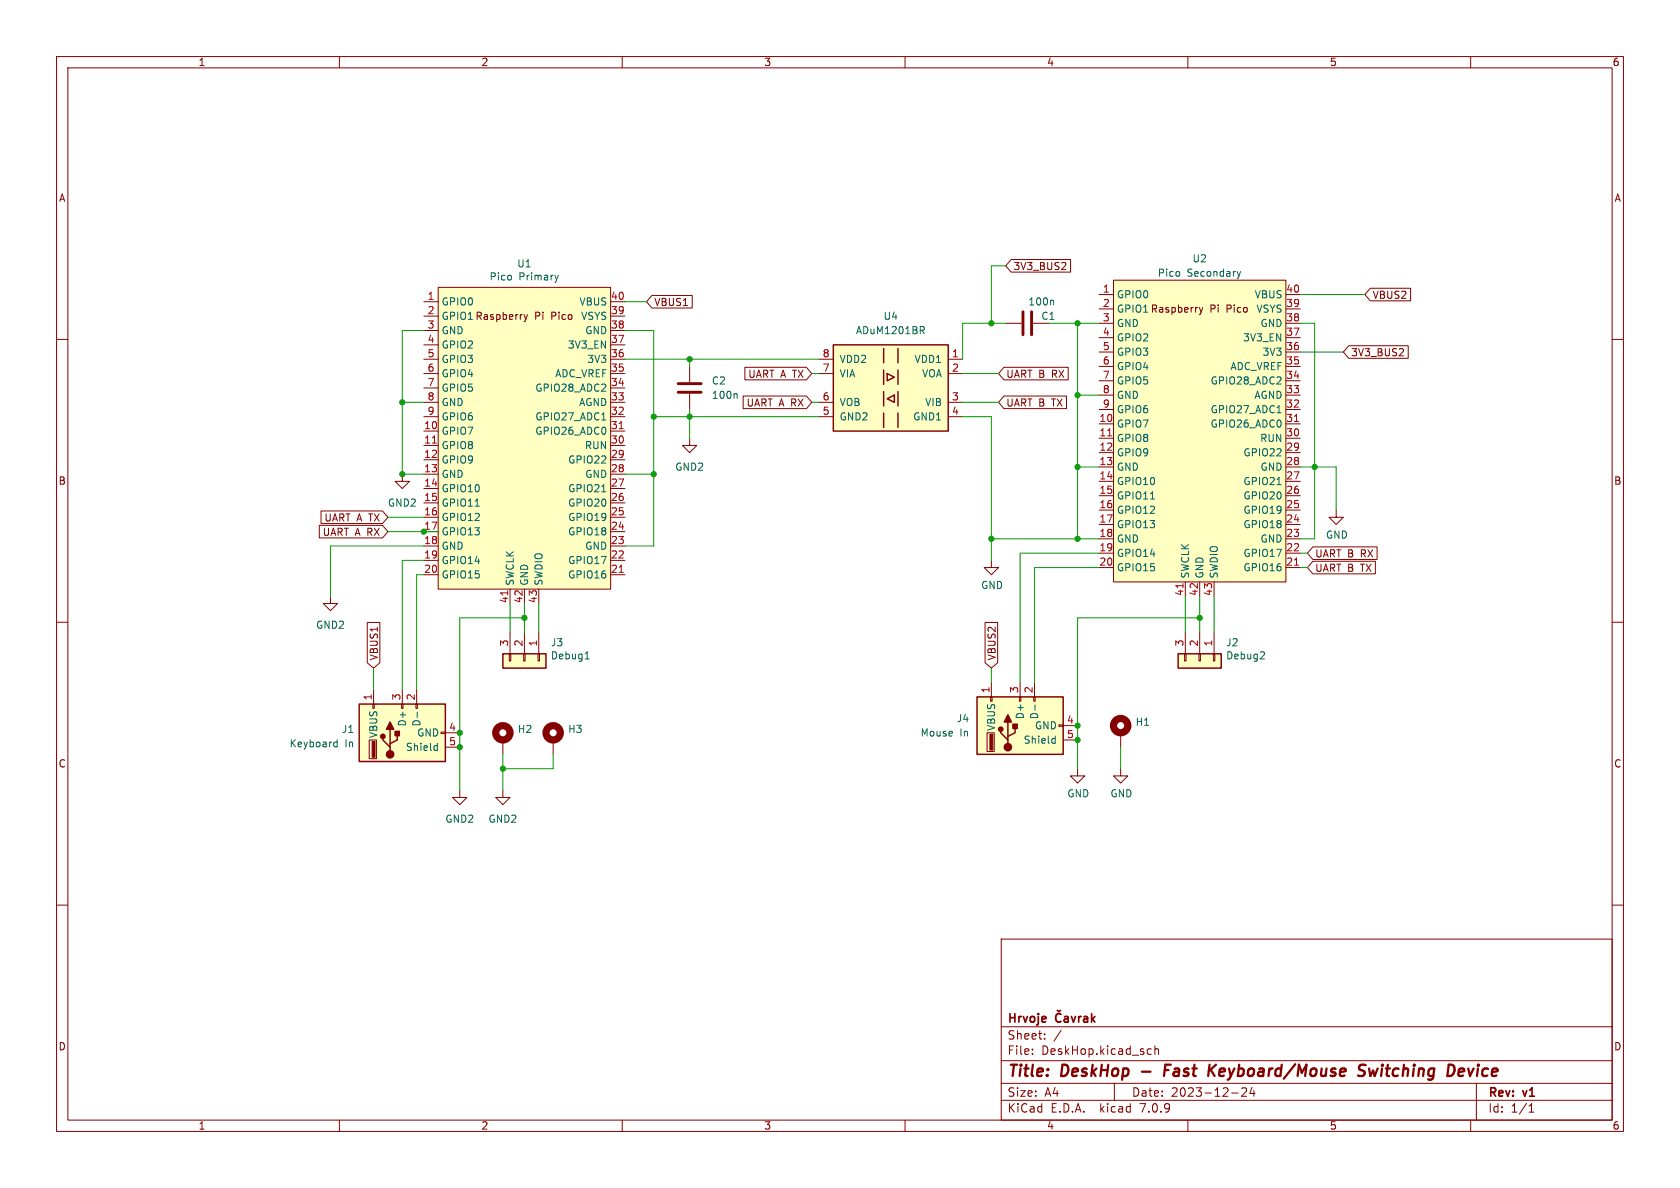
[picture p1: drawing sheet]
(kicad_sch (version 20230121) (generator eeschema)

 (paper "A4")

 (title_block
  (title "DeskHop - Fast Keyboard/Mouse Switching Device")
  (date "2023-12-24")
  (rev "v1")
  (company "Hrvoje Čavrak"))

 (lib_symbols
  (symbol "Connector:USB_A" (pin_names (offset 1.016)) (in_bom yes) (on_board yes)
   (property "Reference" "J" (at -5.08 11.43 0) (effects (font (size 1.27 1.27)) (justify left)))
   (property "Value" "USB_A" (at -5.08 8.89 0) (effects (font (size 1.27 1.27)) (justify left)))
   (property "Footprint" "" (at 3.81 -1.27 0) (effects (font (size 1.27 1.27)) hide))
   (property "Datasheet" " ~" (at 3.81 -1.27 0) (effects (font (size 1.27 1.27)) hide))
   (symbol "USB_A_0_1"
    (rectangle (start -5.08 -7.62) (end 5.08 7.62) (stroke (width 0.254) (type default)) (fill (type background)))
    (circle (center -3.81 2.159) (radius 0.635) (stroke (width 0.254) (type default)) (fill (type outline)))
    (rectangle (start -1.524 4.826) (end -4.318 5.334) (stroke (width 0) (type default)) (fill (type outline)))
    (rectangle (start -1.27 4.572) (end -4.572 5.842) (stroke (width 0) (type default)) (fill (type none)))
    (circle (center -0.635 3.429) (radius 0.381) (stroke (width 0.254) (type default)) (fill (type outline)))
    (rectangle (start -0.127 -7.62) (end 0.127 -6.858) (stroke (width 0) (type default)) (fill (type none)))
    (polyline (pts (xy -3.175 2.159) (xy -2.54 2.159) (xy -1.27 3.429) (xy -0.635 3.429)) (stroke (width 0.254) (type default)) (fill (type none)))
    (polyline (pts (xy -2.54 2.159) (xy -1.905 2.159) (xy -1.27 0.889) (xy 0 0.889)) (stroke (width 0.254) (type default)) (fill (type none)))
    (polyline (pts (xy 0.635 2.794) (xy 0.635 1.524) (xy 1.905 2.159) (xy 0.635 2.794)) (stroke (width 0.254) (type default)) (fill (type outline)))
    (rectangle (start 0.254 1.27) (end -0.508 0.508) (stroke (width 0.254) (type default)) (fill (type outline)))
    (rectangle (start 5.08 -2.667) (end 4.318 -2.413) (stroke (width 0) (type default)) (fill (type none)))
    (rectangle (start 5.08 -0.127) (end 4.318 0.127) (stroke (width 0) (type default)) (fill (type none)))
    (rectangle (start 5.08 4.953) (end 4.318 5.207) (stroke (width 0) (type default)) (fill (type none))))
   (symbol "USB_A_1_1"
    (polyline (pts (xy -1.905 2.159) (xy 0.635 2.159)) (stroke (width 0.254) (type default)) (fill (type none)))
    (pin power_in line (at 7.62 5.08 180) (length 2.54) (name "VBUS" (effects (font (size 1.27 1.27)))) (number "1" (effects (font (size 1.27 1.27)))))
    (pin bidirectional line (at 7.62 -2.54 180) (length 2.54) (name "D-" (effects (font (size 1.27 1.27)))) (number "2" (effects (font (size 1.27 1.27)))))
    (pin bidirectional line (at 7.62 0 180) (length 2.54) (name "D+" (effects (font (size 1.27 1.27)))) (number "3" (effects (font (size 1.27 1.27)))))
    (pin power_in line (at 0 -10.16 90) (length 2.54) (name "GND" (effects (font (size 1.27 1.27)))) (number "4" (effects (font (size 1.27 1.27)))))
    (pin passive line (at -2.54 -10.16 90) (length 2.54) (name "Shield" (effects (font (size 1.27 1.27)))) (number "5" (effects (font (size 1.27 1.27)))))))
  (symbol "Connector_Generic:Conn_01x03" (pin_names (offset 1.016) hide) (in_bom yes) (on_board yes)
   (property "Reference" "J" (at 0 5.08 0) (effects (font (size 1.27 1.27))))
   (property "Value" "Conn_01x03" (at 0 -5.08 0) (effects (font (size 1.27 1.27))))
   (property "Footprint" "" (at 0 0 0) (effects (font (size 1.27 1.27)) hide))
   (property "Datasheet" "~" (at 0 0 0) (effects (font (size 1.27 1.27)) hide))
   (symbol "Conn_01x03_1_1"
    (rectangle (start -1.27 -2.413) (end 0 -2.667) (stroke (width 0.1524) (type default)) (fill (type none)))
    (rectangle (start -1.27 0.127) (end 0 -0.127) (stroke (width 0.1524) (type default)) (fill (type none)))
    (rectangle (start -1.27 2.667) (end 0 2.413) (stroke (width 0.1524) (type default)) (fill (type none)))
    (rectangle (start -1.27 3.81) (end 1.27 -3.81) (stroke (width 0.254) (type default)) (fill (type background)))
    (pin passive line (at -5.08 2.54 0) (length 3.81) (name "Pin_1" (effects (font (size 1.27 1.27)))) (number "1" (effects (font (size 1.27 1.27)))))
    (pin passive line (at -5.08 0 0) (length 3.81) (name "Pin_2" (effects (font (size 1.27 1.27)))) (number "2" (effects (font (size 1.27 1.27)))))
    (pin passive line (at -5.08 -2.54 0) (length 3.81) (name "Pin_3" (effects (font (size 1.27 1.27)))) (number "3" (effects (font (size 1.27 1.27)))))))
  (symbol "Device:C" (pin_numbers hide) (pin_names (offset 0.254)) (in_bom yes) (on_board yes)
   (property "Reference" "C" (at 0.635 2.54 0) (effects (font (size 1.27 1.27)) (justify left)))
   (property "Value" "C" (at 0.635 -2.54 0) (effects (font (size 1.27 1.27)) (justify left)))
   (property "Footprint" "" (at 0.9652 -3.81 0) (effects (font (size 1.27 1.27)) hide))
   (property "Datasheet" "~" (at 0 0 0) (effects (font (size 1.27 1.27)) hide))
   (symbol "C_0_1"
    (polyline (pts (xy -2.032 -0.762) (xy 2.032 -0.762)) (stroke (width 0.508) (type default)) (fill (type none)))
    (polyline (pts (xy -2.032 0.762) (xy 2.032 0.762)) (stroke (width 0.508) (type default)) (fill (type none))))
   (symbol "C_1_1"
    (pin passive line (at 0 3.81 270) (length 2.794) (name "~" (effects (font (size 1.27 1.27)))) (number "1" (effects (font (size 1.27 1.27)))))
    (pin passive line (at 0 -3.81 90) (length 2.794) (name "~" (effects (font (size 1.27 1.27)))) (number "2" (effects (font (size 1.27 1.27)))))))
  (symbol "Isolator:ADuM1201BR" (pin_names (offset 1.016)) (in_bom yes) (on_board yes)
   (property "Reference" "U" (at -10.16 8.89 0) (effects (font (size 1.27 1.27)) (justify left)))
   (property "Value" "ADuM1201BR" (at -2.032 8.89 0) (effects (font (size 1.27 1.27)) (justify left)))
   (property "Footprint" "Package_SO:SOIC-8_3.9x4.9mm_P1.27mm" (at 0 -10.16 0) (effects (font (size 1.27 1.27) italic) hide))
   (property "Datasheet" "https://www.analog.com/static/imported-files/data_sheets/ADuM1200_1201.pdf" (at 0 -2.54 0) (effects (font (size 1.27 1.27)) hide))
   (symbol "ADuM1201BR_0_1"
    (rectangle (start -10.16 7.62) (end 10.16 -7.62) (stroke (width 0.254) (type default)) (fill (type background)))
    (polyline (pts (xy -1.27 -4.445) (xy -1.27 -6.985)) (stroke (width 0.254) (type default)) (fill (type none)))
    (polyline (pts (xy -1.27 -0.635) (xy -1.27 -3.175)) (stroke (width 0.254) (type default)) (fill (type none)))
    (polyline (pts (xy -1.27 3.175) (xy -1.27 0.635)) (stroke (width 0.254) (type default)) (fill (type none)))
    (polyline (pts (xy -1.27 6.985) (xy -1.27 4.445)) (stroke (width 0.254) (type default)) (fill (type none)))
    (polyline (pts (xy 1.27 -4.445) (xy 1.27 -6.985)) (stroke (width 0.254) (type default)) (fill (type none)))
    (polyline (pts (xy 1.27 -0.635) (xy 1.27 -3.175)) (stroke (width 0.254) (type default)) (fill (type none)))
    (polyline (pts (xy 1.27 3.175) (xy 1.27 0.635)) (stroke (width 0.254) (type default)) (fill (type none)))
    (polyline (pts (xy 1.27 6.985) (xy 1.27 4.445)) (stroke (width 0.254) (type default)) (fill (type none)))
    (polyline (pts (xy -0.635 -1.27) (xy -0.635 -2.54) (xy 0.635 -1.905) (xy -0.635 -1.27)) (stroke (width 0.254) (type default)) (fill (type none)))
    (polyline (pts (xy 0.635 2.54) (xy 0.635 1.27) (xy -0.635 1.905) (xy 0.635 2.54)) (stroke (width 0.254) (type default)) (fill (type none))))
   (symbol "ADuM1201BR_1_1"
    (pin power_in line (at -12.7 5.08 0) (length 2.54) (name "VDD1" (effects (font (size 1.27 1.27)))) (number "1" (effects (font (size 1.27 1.27)))))
    (pin output line (at -12.7 2.54 0) (length 2.54) (name "VOA" (effects (font (size 1.27 1.27)))) (number "2" (effects (font (size 1.27 1.27)))))
    (pin input line (at -12.7 -2.54 0) (length 2.54) (name "VIB" (effects (font (size 1.27 1.27)))) (number "3" (effects (font (size 1.27 1.27)))))
    (pin power_in line (at -12.7 -5.08 0) (length 2.54) (name "GND1" (effects (font (size 1.27 1.27)))) (number "4" (effects (font (size 1.27 1.27)))))
    (pin power_in line (at 12.7 -5.08 180) (length 2.54) (name "GND2" (effects (font (size 1.27 1.27)))) (number "5" (effects (font (size 1.27 1.27)))))
    (pin output line (at 12.7 -2.54 180) (length 2.54) (name "VOB" (effects (font (size 1.27 1.27)))) (number "6" (effects (font (size 1.27 1.27)))))
    (pin input line (at 12.7 2.54 180) (length 2.54) (name "VIA" (effects (font (size 1.27 1.27)))) (number "7" (effects (font (size 1.27 1.27)))))
    (pin power_in line (at 12.7 5.08 180) (length 2.54) (name "VDD2" (effects (font (size 1.27 1.27)))) (number "8" (effects (font (size 1.27 1.27)))))))
  (symbol "MCU_RaspberryPi_and_Boards:Pico" (in_bom yes) (on_board yes)
   (property "Reference" "U" (at -13.97 27.94 0) (effects (font (size 1.27 1.27))))
   (property "Value" "Pico" (at 0 19.05 0) (effects (font (size 1.27 1.27))))
   (property "Footprint" "RPi_Pico:RPi_Pico_SMD_TH" (at 0 0 90) (effects (font (size 1.27 1.27)) hide))
   (property "Datasheet" "" (at 0 0 0) (effects (font (size 1.27 1.27)) hide))
   (symbol "Pico_0_0"
    (text "Raspberry Pi Pico" (at 0 21.59 0) (effects (font (size 1.27 1.27)))))
   (symbol "Pico_0_1"
    (rectangle (start -15.24 26.67) (end 15.24 -26.67) (stroke (width 0) (type default)) (fill (type background))))
   (symbol "Pico_1_1"
    (pin bidirectional line (at -17.78 24.13 0) (length 2.54) (name "GPIO0" (effects (font (size 1.27 1.27)))) (number "1" (effects (font (size 1.27 1.27)))))
    (pin bidirectional line (at -17.78 1.27 0) (length 2.54) (name "GPIO7" (effects (font (size 1.27 1.27)))) (number "10" (effects (font (size 1.27 1.27)))))
    (pin bidirectional line (at -17.78 -1.27 0) (length 2.54) (name "GPIO8" (effects (font (size 1.27 1.27)))) (number "11" (effects (font (size 1.27 1.27)))))
    (pin bidirectional line (at -17.78 -3.81 0) (length 2.54) (name "GPIO9" (effects (font (size 1.27 1.27)))) (number "12" (effects (font (size 1.27 1.27)))))
    (pin power_in line (at -17.78 -6.35 0) (length 2.54) (name "GND" (effects (font (size 1.27 1.27)))) (number "13" (effects (font (size 1.27 1.27)))))
    (pin bidirectional line (at -17.78 -8.89 0) (length 2.54) (name "GPIO10" (effects (font (size 1.27 1.27)))) (number "14" (effects (font (size 1.27 1.27)))))
    (pin bidirectional line (at -17.78 -11.43 0) (length 2.54) (name "GPIO11" (effects (font (size 1.27 1.27)))) (number "15" (effects (font (size 1.27 1.27)))))
    (pin bidirectional line (at -17.78 -13.97 0) (length 2.54) (name "GPIO12" (effects (font (size 1.27 1.27)))) (number "16" (effects (font (size 1.27 1.27)))))
    (pin bidirectional line (at -17.78 -16.51 0) (length 2.54) (name "GPIO13" (effects (font (size 1.27 1.27)))) (number "17" (effects (font (size 1.27 1.27)))))
    (pin power_in line (at -17.78 -19.05 0) (length 2.54) (name "GND" (effects (font (size 1.27 1.27)))) (number "18" (effects (font (size 1.27 1.27)))))
    (pin bidirectional line (at -17.78 -21.59 0) (length 2.54) (name "GPIO14" (effects (font (size 1.27 1.27)))) (number "19" (effects (font (size 1.27 1.27)))))
    (pin bidirectional line (at -17.78 21.59 0) (length 2.54) (name "GPIO1" (effects (font (size 1.27 1.27)))) (number "2" (effects (font (size 1.27 1.27)))))
    (pin bidirectional line (at -17.78 -24.13 0) (length 2.54) (name "GPIO15" (effects (font (size 1.27 1.27)))) (number "20" (effects (font (size 1.27 1.27)))))
    (pin bidirectional line (at 17.78 -24.13 180) (length 2.54) (name "GPIO16" (effects (font (size 1.27 1.27)))) (number "21" (effects (font (size 1.27 1.27)))))
    (pin bidirectional line (at 17.78 -21.59 180) (length 2.54) (name "GPIO17" (effects (font (size 1.27 1.27)))) (number "22" (effects (font (size 1.27 1.27)))))
    (pin power_in line (at 17.78 -19.05 180) (length 2.54) (name "GND" (effects (font (size 1.27 1.27)))) (number "23" (effects (font (size 1.27 1.27)))))
    (pin bidirectional line (at 17.78 -16.51 180) (length 2.54) (name "GPIO18" (effects (font (size 1.27 1.27)))) (number "24" (effects (font (size 1.27 1.27)))))
    (pin bidirectional line (at 17.78 -13.97 180) (length 2.54) (name "GPIO19" (effects (font (size 1.27 1.27)))) (number "25" (effects (font (size 1.27 1.27)))))
    (pin bidirectional line (at 17.78 -11.43 180) (length 2.54) (name "GPIO20" (effects (font (size 1.27 1.27)))) (number "26" (effects (font (size 1.27 1.27)))))
    (pin bidirectional line (at 17.78 -8.89 180) (length 2.54) (name "GPIO21" (effects (font (size 1.27 1.27)))) (number "27" (effects (font (size 1.27 1.27)))))
    (pin power_in line (at 17.78 -6.35 180) (length 2.54) (name "GND" (effects (font (size 1.27 1.27)))) (number "28" (effects (font (size 1.27 1.27)))))
    (pin bidirectional line (at 17.78 -3.81 180) (length 2.54) (name "GPIO22" (effects (font (size 1.27 1.27)))) (number "29" (effects (font (size 1.27 1.27)))))
    (pin power_in line (at -17.78 19.05 0) (length 2.54) (name "GND" (effects (font (size 1.27 1.27)))) (number "3" (effects (font (size 1.27 1.27)))))
    (pin input line (at 17.78 -1.27 180) (length 2.54) (name "RUN" (effects (font (size 1.27 1.27)))) (number "30" (effects (font (size 1.27 1.27)))))
    (pin bidirectional line (at 17.78 1.27 180) (length 2.54) (name "GPIO26_ADC0" (effects (font (size 1.27 1.27)))) (number "31" (effects (font (size 1.27 1.27)))))
    (pin bidirectional line (at 17.78 3.81 180) (length 2.54) (name "GPIO27_ADC1" (effects (font (size 1.27 1.27)))) (number "32" (effects (font (size 1.27 1.27)))))
    (pin power_in line (at 17.78 6.35 180) (length 2.54) (name "AGND" (effects (font (size 1.27 1.27)))) (number "33" (effects (font (size 1.27 1.27)))))
    (pin bidirectional line (at 17.78 8.89 180) (length 2.54) (name "GPIO28_ADC2" (effects (font (size 1.27 1.27)))) (number "34" (effects (font (size 1.27 1.27)))))
    (pin power_in line (at 17.78 11.43 180) (length 2.54) (name "ADC_VREF" (effects (font (size 1.27 1.27)))) (number "35" (effects (font (size 1.27 1.27)))))
    (pin power_in line (at 17.78 13.97 180) (length 2.54) (name "3V3" (effects (font (size 1.27 1.27)))) (number "36" (effects (font (size 1.27 1.27)))))
    (pin input line (at 17.78 16.51 180) (length 2.54) (name "3V3_EN" (effects (font (size 1.27 1.27)))) (number "37" (effects (font (size 1.27 1.27)))))
    (pin bidirectional line (at 17.78 19.05 180) (length 2.54) (name "GND" (effects (font (size 1.27 1.27)))) (number "38" (effects (font (size 1.27 1.27)))))
    (pin power_in line (at 17.78 21.59 180) (length 2.54) (name "VSYS" (effects (font (size 1.27 1.27)))) (number "39" (effects (font (size 1.27 1.27)))))
    (pin bidirectional line (at -17.78 16.51 0) (length 2.54) (name "GPIO2" (effects (font (size 1.27 1.27)))) (number "4" (effects (font (size 1.27 1.27)))))
    (pin power_in line (at 17.78 24.13 180) (length 2.54) (name "VBUS" (effects (font (size 1.27 1.27)))) (number "40" (effects (font (size 1.27 1.27)))))
    (pin input line (at -2.54 -29.21 90) (length 2.54) (name "SWCLK" (effects (font (size 1.27 1.27)))) (number "41" (effects (font (size 1.27 1.27)))))
    (pin power_in line (at 0 -29.21 90) (length 2.54) (name "GND" (effects (font (size 1.27 1.27)))) (number "42" (effects (font (size 1.27 1.27)))))
    (pin bidirectional line (at 2.54 -29.21 90) (length 2.54) (name "SWDIO" (effects (font (size 1.27 1.27)))) (number "43" (effects (font (size 1.27 1.27)))))
    (pin bidirectional line (at -17.78 13.97 0) (length 2.54) (name "GPIO3" (effects (font (size 1.27 1.27)))) (number "5" (effects (font (size 1.27 1.27)))))
    (pin bidirectional line (at -17.78 11.43 0) (length 2.54) (name "GPIO4" (effects (font (size 1.27 1.27)))) (number "6" (effects (font (size 1.27 1.27)))))
    (pin bidirectional line (at -17.78 8.89 0) (length 2.54) (name "GPIO5" (effects (font (size 1.27 1.27)))) (number "7" (effects (font (size 1.27 1.27)))))
    (pin power_in line (at -17.78 6.35 0) (length 2.54) (name "GND" (effects (font (size 1.27 1.27)))) (number "8" (effects (font (size 1.27 1.27)))))
    (pin bidirectional line (at -17.78 3.81 0) (length 2.54) (name "GPIO6" (effects (font (size 1.27 1.27)))) (number "9" (effects (font (size 1.27 1.27)))))))
  (symbol "Mechanical:MountingHole_Pad" (pin_numbers hide) (pin_names (offset 1.016) hide) (in_bom yes) (on_board yes)
   (property "Reference" "H" (at 0 6.35 0) (effects (font (size 1.27 1.27))))
   (property "Value" "MountingHole_Pad" (at 0 4.445 0) (effects (font (size 1.27 1.27))))
   (property "Footprint" "" (at 0 0 0) (effects (font (size 1.27 1.27)) hide))
   (property "Datasheet" "~" (at 0 0 0) (effects (font (size 1.27 1.27)) hide))
   (symbol "MountingHole_Pad_0_1"
    (circle (center 0 1.27) (radius 1.27) (stroke (width 1.27) (type default)) (fill (type none))))
   (symbol "MountingHole_Pad_1_1"
    (pin input line (at 0 -2.54 90) (length 2.54) (name "1" (effects (font (size 1.27 1.27)))) (number "1" (effects (font (size 1.27 1.27)))))))
  (symbol "power:GND" (power) (pin_names (offset 0)) (in_bom yes) (on_board yes)
   (property "Reference" "#PWR" (at 0 -6.35 0) (effects (font (size 1.27 1.27)) hide))
   (property "Value" "GND" (at 0 -3.81 0) (effects (font (size 1.27 1.27))))
   (property "Footprint" "" (at 0 0 0) (effects (font (size 1.27 1.27)) hide))
   (property "Datasheet" "" (at 0 0 0) (effects (font (size 1.27 1.27)) hide))
   (symbol "GND_0_1"
    (polyline (pts (xy 0 0) (xy 0 -1.27) (xy 1.27 -1.27) (xy 0 -2.54) (xy -1.27 -1.27) (xy 0 -1.27)) (stroke (width 0) (type default)) (fill (type none))))
   (symbol "GND_1_1"
    (pin power_in line (at 0 0 270) (length 0) hide (name "GND" (effects (font (size 1.27 1.27)))) (number "1" (effects (font (size 1.27 1.27)))))))
  (symbol "power:GND2" (power) (pin_names (offset 0)) (in_bom yes) (on_board yes)
   (property "Reference" "#PWR" (at 0 -6.35 0) (effects (font (size 1.27 1.27)) hide))
   (property "Value" "GND2" (at 0 -3.81 0) (effects (font (size 1.27 1.27))))
   (property "Footprint" "" (at 0 0 0) (effects (font (size 1.27 1.27)) hide))
   (property "Datasheet" "" (at 0 0 0) (effects (font (size 1.27 1.27)) hide))
   (symbol "GND2_0_1"
    (polyline (pts (xy 0 0) (xy 0 -1.27) (xy 1.27 -1.27) (xy 0 -2.54) (xy -1.27 -1.27) (xy 0 -1.27)) (stroke (width 0) (type default)) (fill (type none))))
   (symbol "GND2_1_1"
    (pin power_in line (at 0 0 270) (length 0) hide (name "GND2" (effects (font (size 1.27 1.27)))) (number "1" (effects (font (size 1.27 1.27))))))))

 (junction (at 121.92 73.66) (diameter 0) (color 0 0 0 0))
 (junction (at 81.28 132.08) (diameter 0) (color 0 0 0 0))
 (junction (at 81.28 129.54) (diameter 0) (color 0 0 0 0))
 (junction (at 190.5 95.25) (diameter 0) (color 0 0 0 0))
 (junction (at 92.71 109.22) (diameter 0) (color 0 0 0 0))
 (junction (at 190.5 82.55) (diameter 0) (color 0 0 0 0))
 (junction (at 121.92 63.5) (diameter 0) (color 0 0 0 0))
 (junction (at 115.57 83.82) (diameter 0) (color 0 0 0 0))
 (junction (at 232.41 82.55) (diameter 0) (color 0 0 0 0))
 (junction (at 88.9 135.89) (diameter 0) (color 0 0 0 0))
 (junction (at 74.93 93.98) (diameter 0) (color 0 0 0 0))
 (junction (at 190.5 128.27) (diameter 0) (color 0 0 0 0))
 (junction (at 175.26 95.25) (diameter 0) (color 0 0 0 0))
 (junction (at 115.57 73.66) (diameter 0) (color 0 0 0 0))
 (junction (at 190.5 57.15) (diameter 0) (color 0 0 0 0))
 (junction (at 175.26 57.15) (diameter 0) (color 0 0 0 0))
 (junction (at 190.5 69.85) (diameter 0) (color 0 0 0 0))
 (junction (at 71.12 71.12) (diameter 0) (color 0 0 0 0))
 (junction (at 190.5 130.81) (diameter 0) (color 0 0 0 0))
 (junction (at 71.12 83.82) (diameter 0) (color 0 0 0 0))
 (junction (at 212.09 109.22) (diameter 0) (color 0 0 0 0))

 (wire (pts (xy 92.71 109.22) (xy 92.71 111.76)) (stroke (width 0) (type default)))
 (wire (pts (xy 190.5 109.22) (xy 212.09 109.22)) (stroke (width 0) (type default)))
 (wire (pts (xy 175.26 95.25) (xy 175.26 99.06)) (stroke (width 0) (type default)))
 (wire (pts (xy 190.5 82.55) (xy 190.5 95.25)) (stroke (width 0) (type default)))
 (wire (pts (xy 71.12 83.82) (xy 71.12 71.12)) (stroke (width 0) (type default)))
 (wire (pts (xy 194.31 100.33) (xy 182.88 100.33)) (stroke (width 0) (type default)))
 (wire (pts (xy 190.5 109.22) (xy 190.5 128.27)) (stroke (width 0) (type default)))
 (wire (pts (xy 68.58 93.98) (xy 74.93 93.98)) (stroke (width 0) (type default)))
 (wire (pts (xy 177.8 46.99) (xy 175.26 46.99)) (stroke (width 0) (type default)))
 (wire (pts (xy 190.5 95.25) (xy 194.31 95.25)) (stroke (width 0) (type default)))
 (wire (pts (xy 121.92 73.66) (xy 144.78 73.66)) (stroke (width 0) (type default)))
 (wire (pts (xy 170.18 73.66) (xy 175.26 73.66)) (stroke (width 0) (type default)))
 (wire (pts (xy 115.57 73.66) (xy 115.57 58.42)) (stroke (width 0) (type default)))
 (wire (pts (xy 194.31 97.79) (xy 180.34 97.79)) (stroke (width 0) (type default)))
 (wire (pts (xy 81.28 129.54) (xy 81.28 132.08)) (stroke (width 0) (type default)))
 (wire (pts (xy 232.41 57.15) (xy 232.41 82.55)) (stroke (width 0) (type default)))
 (wire (pts (xy 71.12 99.06) (xy 71.12 121.92)) (stroke (width 0) (type default)))
 (wire (pts (xy 214.63 105.41) (xy 214.63 111.76)) (stroke (width 0) (type default)))
 (wire (pts (xy 209.55 105.41) (xy 209.55 111.76)) (stroke (width 0) (type default)))
 (wire (pts (xy 198.12 132.08) (xy 198.12 135.89)) (stroke (width 0) (type default)))
 (wire (pts (xy 81.28 129.54) (xy 81.28 109.22)) (stroke (width 0) (type default)))
 (wire (pts (xy 71.12 71.12) (xy 74.93 71.12)) (stroke (width 0) (type default)))
 (wire (pts (xy 229.87 62.23) (xy 237.49 62.23)) (stroke (width 0) (type default)))
 (wire (pts (xy 190.5 128.27) (xy 190.5 130.81)) (stroke (width 0) (type default)))
 (wire (pts (xy 71.12 71.12) (xy 71.12 58.42)) (stroke (width 0) (type default)))
 (wire (pts (xy 190.5 69.85) (xy 190.5 82.55)) (stroke (width 0) (type default)))
 (wire (pts (xy 212.09 105.41) (xy 212.09 109.22)) (stroke (width 0) (type default)))
 (wire (pts (xy 88.9 135.89) (xy 88.9 139.7)) (stroke (width 0) (type default)))
 (wire (pts (xy 194.31 82.55) (xy 190.5 82.55)) (stroke (width 0) (type default)))
 (wire (pts (xy 115.57 73.66) (xy 121.92 73.66)) (stroke (width 0) (type default)))
 (wire (pts (xy 176.53 71.12) (xy 170.18 71.12)) (stroke (width 0) (type default)))
 (wire (pts (xy 121.92 63.5) (xy 144.78 63.5)) (stroke (width 0) (type default)))
 (wire (pts (xy 74.93 83.82) (xy 71.12 83.82)) (stroke (width 0) (type default)))
 (wire (pts (xy 185.42 57.15) (xy 190.5 57.15)) (stroke (width 0) (type default)))
 (wire (pts (xy 190.5 57.15) (xy 194.31 57.15)) (stroke (width 0) (type default)))
 (wire (pts (xy 58.42 96.52) (xy 74.93 96.52)) (stroke (width 0) (type default)))
 (wire (pts (xy 121.92 64.77) (xy 121.92 63.5)) (stroke (width 0) (type default)))
 (wire (pts (xy 81.28 132.08) (xy 81.28 139.7)) (stroke (width 0) (type default)))
 (wire (pts (xy 115.57 96.52) (xy 115.57 83.82)) (stroke (width 0) (type default)))
 (wire (pts (xy 73.66 101.6) (xy 73.66 121.92)) (stroke (width 0) (type default)))
 (wire (pts (xy 115.57 96.52) (xy 110.49 96.52)) (stroke (width 0) (type default)))
 (wire (pts (xy 170.18 66.04) (xy 176.53 66.04)) (stroke (width 0) (type default)))
 (wire (pts (xy 110.49 58.42) (xy 115.57 58.42)) (stroke (width 0) (type default)))
 (wire (pts (xy 182.88 100.33) (xy 182.88 120.65)) (stroke (width 0) (type default)))
 (wire (pts (xy 175.26 95.25) (xy 190.5 95.25)) (stroke (width 0) (type default)))
 (wire (pts (xy 88.9 133.35) (xy 88.9 135.89)) (stroke (width 0) (type default)))
 (wire (pts (xy 175.26 46.99) (xy 175.26 57.15)) (stroke (width 0) (type default)))
 (wire (pts (xy 81.28 109.22) (xy 92.71 109.22)) (stroke (width 0) (type default)))
 (wire (pts (xy 68.58 91.44) (xy 74.93 91.44)) (stroke (width 0) (type default)))
 (wire (pts (xy 95.25 111.76) (xy 95.25 106.68)) (stroke (width 0) (type default)))
 (wire (pts (xy 229.87 100.33) (xy 231.14 100.33)) (stroke (width 0) (type default)))
 (wire (pts (xy 74.93 99.06) (xy 71.12 99.06)) (stroke (width 0) (type default)))
 (wire (pts (xy 73.66 101.6) (xy 74.93 101.6)) (stroke (width 0) (type default)))
 (wire (pts (xy 175.26 73.66) (xy 175.26 95.25)) (stroke (width 0) (type default)))
 (wire (pts (xy 190.5 130.81) (xy 190.5 135.89)) (stroke (width 0) (type default)))
 (wire (pts (xy 110.49 63.5) (xy 121.92 63.5)) (stroke (width 0) (type default)))
 (wire (pts (xy 143.51 66.04) (xy 144.78 66.04)) (stroke (width 0) (type default)))
 (wire (pts (xy 232.41 95.25) (xy 229.87 95.25)) (stroke (width 0) (type default)))
 (wire (pts (xy 66.04 118.11) (xy 66.04 121.92)) (stroke (width 0) (type default)))
 (wire (pts (xy 229.87 57.15) (xy 232.41 57.15)) (stroke (width 0) (type default)))
 (wire (pts (xy 175.26 118.11) (xy 175.26 120.65)) (stroke (width 0) (type default)))
 (wire (pts (xy 88.9 135.89) (xy 97.79 135.89)) (stroke (width 0) (type default)))
 (wire (pts (xy 194.31 69.85) (xy 190.5 69.85)) (stroke (width 0) (type default)))
 (wire (pts (xy 212.09 109.22) (xy 212.09 111.76)) (stroke (width 0) (type default)))
 (wire (pts (xy 175.26 57.15) (xy 177.8 57.15)) (stroke (width 0) (type default)))
 (wire (pts (xy 110.49 83.82) (xy 115.57 83.82)) (stroke (width 0) (type default)))
 (wire (pts (xy 170.18 57.15) (xy 175.26 57.15)) (stroke (width 0) (type default)))
 (wire (pts (xy 110.49 53.34) (xy 114.3 53.34)) (stroke (width 0) (type default)))
 (wire (pts (xy 236.22 82.55) (xy 232.41 82.55)) (stroke (width 0) (type default)))
 (wire (pts (xy 229.87 52.07) (xy 241.3 52.07)) (stroke (width 0) (type default)))
 (wire (pts (xy 121.92 72.39) (xy 121.92 73.66)) (stroke (width 0) (type default)))
 (wire (pts (xy 71.12 58.42) (xy 74.93 58.42)) (stroke (width 0) (type default)))
 (wire (pts (xy 190.5 57.15) (xy 190.5 69.85)) (stroke (width 0) (type default)))
 (wire (pts (xy 170.18 57.15) (xy 170.18 63.5)) (stroke (width 0) (type default)))
 (wire (pts (xy 236.22 90.17) (xy 236.22 82.55)) (stroke (width 0) (type default)))
 (wire (pts (xy 229.87 97.79) (xy 231.14 97.79)) (stroke (width 0) (type default)))
 (wire (pts (xy 90.17 111.76) (xy 90.17 106.68)) (stroke (width 0) (type default)))
 (wire (pts (xy 74.93 93.98) (xy 77.47 93.98)) (stroke (width 0) (type default)))
 (wire (pts (xy 232.41 82.55) (xy 232.41 95.25)) (stroke (width 0) (type default)))
 (wire (pts (xy 121.92 73.66) (xy 121.92 77.47)) (stroke (width 0) (type default)))
 (wire (pts (xy 92.71 106.68) (xy 92.71 109.22)) (stroke (width 0) (type default)))
 (wire (pts (xy 97.79 133.35) (xy 97.79 135.89)) (stroke (width 0) (type default)))
 (wire (pts (xy 229.87 82.55) (xy 232.41 82.55)) (stroke (width 0) (type default)))
 (wire (pts (xy 115.57 83.82) (xy 115.57 73.66)) (stroke (width 0) (type default)))
 (wire (pts (xy 143.51 71.12) (xy 144.78 71.12)) (stroke (width 0) (type default)))
 (wire (pts (xy 58.42 96.52) (xy 58.42 105.41)) (stroke (width 0) (type default)))
 (wire (pts (xy 180.34 97.79) (xy 180.34 120.65)) (stroke (width 0) (type default)))

 (global_label "3V3_BUS2" (shape input) (at 177.8 46.99 0) (fields_autoplaced) (effects (font (size 1.27 1.27)) (justify left))
  (property "Intersheetrefs" "${INTERSHEET_REFS}" (at 189.6257 46.99 0) (effects (font (size 1.27 1.27)) (justify left) hide)))
 (global_label "UART B RX" (shape input) (at 231.14 97.79 0) (fields_autoplaced) (effects (font (size 1.27 1.27)) (justify left))
  (property "Intersheetrefs" "${INTERSHEET_REFS}" (at 243.8124 97.79 0) (effects (font (size 1.27 1.27)) (justify left) hide)))
 (global_label "VBUS2" (shape input) (at 241.3 52.07 0) (fields_autoplaced) (effects (font (size 1.27 1.27)) (justify left))
  (property "Intersheetrefs" "${INTERSHEET_REFS}" (at 249.7391 52.07 0) (effects (font (size 1.27 1.27)) (justify left) hide)))
 (global_label "UART B RX" (shape input) (at 176.53 66.04 0) (fields_autoplaced) (effects (font (size 1.27 1.27)) (justify left))
  (property "Intersheetrefs" "${INTERSHEET_REFS}" (at 189.2024 66.04 0) (effects (font (size 1.27 1.27)) (justify left) hide)))
 (global_label "UART A RX" (shape input) (at 68.58 93.98 180) (fields_autoplaced) (effects (font (size 1.27 1.27)) (justify right))
  (property "Intersheetrefs" "${INTERSHEET_REFS}" (at 56.089 93.98 0) (effects (font (size 1.27 1.27)) (justify right) hide)))
 (global_label "UART A TX" (shape input) (at 143.51 66.04 180) (fields_autoplaced) (effects (font (size 1.27 1.27)) (justify right))
  (property "Intersheetrefs" "${INTERSHEET_REFS}" (at 131.3214 66.04 0) (effects (font (size 1.27 1.27)) (justify right) hide)))
 (global_label "UART B TX" (shape input) (at 176.53 71.12 0) (fields_autoplaced) (effects (font (size 1.27 1.27)) (justify left))
  (property "Intersheetrefs" "${INTERSHEET_REFS}" (at 188.9 71.12 0) (effects (font (size 1.27 1.27)) (justify left) hide)))
 (global_label "UART A RX" (shape input) (at 143.51 71.12 180) (fields_autoplaced) (effects (font (size 1.27 1.27)) (justify right))
  (property "Intersheetrefs" "${INTERSHEET_REFS}" (at 131.019 71.12 0) (effects (font (size 1.27 1.27)) (justify right) hide)))
 (global_label "3V3_BUS2" (shape input) (at 237.49 62.23 0) (fields_autoplaced) (effects (font (size 1.27 1.27)) (justify left))
  (property "Intersheetrefs" "${INTERSHEET_REFS}" (at 249.3157 62.23 0) (effects (font (size 1.27 1.27)) (justify left) hide)))
 (global_label "VBUS2" (shape input) (at 175.26 118.11 90) (fields_autoplaced) (effects (font (size 1.27 1.27)) (justify left))
  (property "Intersheetrefs" "${INTERSHEET_REFS}" (at 175.26 109.6709 90) (effects (font (size 1.27 1.27)) (justify left) hide)))
 (global_label "VBUS1" (shape input) (at 114.3 53.34 0) (fields_autoplaced) (effects (font (size 1.27 1.27)) (justify left))
  (property "Intersheetrefs" "${INTERSHEET_REFS}" (at 122.7391 53.34 0) (effects (font (size 1.27 1.27)) (justify left) hide)))
 (global_label "UART B TX" (shape input) (at 231.14 100.33 0) (fields_autoplaced) (effects (font (size 1.27 1.27)) (justify left))
  (property "Intersheetrefs" "${INTERSHEET_REFS}" (at 243.51 100.33 0) (effects (font (size 1.27 1.27)) (justify left) hide)))
 (global_label "VBUS1" (shape input) (at 66.04 118.11 90) (fields_autoplaced) (effects (font (size 1.27 1.27)) (justify left))
  (property "Intersheetrefs" "${INTERSHEET_REFS}" (at 66.04 109.6709 90) (effects (font (size 1.27 1.27)) (justify left) hide)))
 (global_label "UART A TX" (shape input) (at 68.58 91.44 180) (fields_autoplaced) (effects (font (size 1.27 1.27)) (justify right))
  (property "Intersheetrefs" "${INTERSHEET_REFS}" (at 56.3914 91.44 0) (effects (font (size 1.27 1.27)) (justify right) hide)))

 (symbol (lib_id "MCU_RaspberryPi_and_Boards:Pico") (at 92.71 77.47 0) (unit 1) (in_bom yes) (on_board yes) (dnp no)
  (property "Reference" "U1" (at 92.71 46.609 0) (effects (font (size 1.27 1.27))))
  (property "Value" "Pico Primary" (at 92.71 48.9204 0) (effects (font (size 1.27 1.27))))
  (property "Footprint" "MCU_RaspberryPi_and_Boards:RPi_Pico_SMD_Nohole" (at 92.71 77.47 90) (effects (font (size 1.27 1.27)) hide))
  (property "Datasheet" "" (at 92.71 77.47 0) (effects (font (size 1.27 1.27)) hide)) (pin "1") (pin "10") (pin "11") (pin "12") (pin "13") (pin "14") (pin "15") (pin "16") (pin "17") (pin "18") (pin "19") (pin "2") (pin "20") (pin "21") (pin "22") (pin "23") (pin "24") (pin "25") (pin "26") (pin "27") (pin "28") (pin "29") (pin "3") (pin "30") (pin "31") (pin "32") (pin "33") (pin "34") (pin "35") (pin "36") (pin "37") (pin "38") (pin "39") (pin "4") (pin "40") (pin "41") (pin "42") (pin "43") (pin "5") (pin "6") (pin "7") (pin "8") (pin "9"))

 (symbol (lib_id "Connector_Generic:Conn_01x03") (at 92.71 116.84 270) (unit 1) (in_bom yes) (on_board yes) (dnp no)
  (property "Reference" "J3" (at 97.282 113.5888 90) (effects (font (size 1.27 1.27)) (justify left)))
  (property "Value" "Debug1" (at 97.282 115.9002 90) (effects (font (size 1.27 1.27)) (justify left)))
  (property "Footprint" "Connector_PinHeader_2.54mm:PinHeader_1x03_P2.54mm_Vertical" (at 92.71 116.84 0) (effects (font (size 1.27 1.27)) hide))
  (property "Datasheet" "~" (at 92.71 116.84 0) (effects (font (size 1.27 1.27)) hide)) (pin "1") (pin "2") (pin "3"))

 (symbol (lib_id "Mechanical:MountingHole_Pad") (at 198.12 129.54 0) (unit 1) (in_bom yes) (on_board yes) (dnp no) (fields_autoplaced)
  (property "Reference" "H1" (at 200.66 127.635 0) (effects (font (size 1.27 1.27)) (justify left)))
  (property "Value" "MountingHole_Pad" (at 200.66 130.175 0) (effects (font (size 1.27 1.27)) (justify left) hide))
  (property "Footprint" "MountingHole:MountingHole_2.7mm_M2.5_Pad_TopBottom" (at 198.12 129.54 0) (effects (font (size 1.27 1.27)) hide))
  (property "Datasheet" "~" (at 198.12 129.54 0) (effects (font (size 1.27 1.27)) hide)) (pin "1"))

 (symbol (lib_id "Connector:USB_A") (at 71.12 129.54 90) (unit 1) (in_bom yes) (on_board yes) (dnp no) (fields_autoplaced)
  (property "Reference" "J1" (at 62.738 128.905 90) (effects (font (size 1.27 1.27)) (justify left)))
  (property "Value" "Keyboard In" (at 62.738 131.445 90) (effects (font (size 1.27 1.27)) (justify left)))
  (property "Footprint" "Connector_USB:USB_A_Molex_67643_Horizontal" (at 72.39 125.73 0) (effects (font (size 1.27 1.27)) hide))
  (property "Datasheet" " ~" (at 72.39 125.73 0) (effects (font (size 1.27 1.27)) hide)) (pin "1") (pin "2") (pin "3") (pin "4") (pin "5"))

 (symbol (lib_id "power:GND2") (at 71.12 83.82 0) (mirror y) (unit 1) (in_bom yes) (on_board yes) (dnp no)
  (property "Reference" "#PWR07" (at 71.12 90.17 0) (effects (font (size 1.27 1.27)) hide))
  (property "Value" "GND2" (at 71.12 88.9 0) (effects (font (size 1.27 1.27))))
  (property "Footprint" "" (at 71.12 83.82 0) (effects (font (size 1.27 1.27)) hide))
  (property "Datasheet" "" (at 71.12 83.82 0) (effects (font (size 1.27 1.27)) hide)) (pin "1"))

 (symbol (lib_id "Mechanical:MountingHole_Pad") (at 88.9 130.81 0) (unit 1) (in_bom yes) (on_board yes) (dnp no) (fields_autoplaced)
  (property "Reference" "H2" (at 91.44 128.905 0) (effects (font (size 1.27 1.27)) (justify left)))
  (property "Value" "MountingHole_Pad" (at 91.44 131.445 0) (effects (font (size 1.27 1.27)) (justify left) hide))
  (property "Footprint" "MountingHole:MountingHole_2.7mm_M2.5_Pad_TopBottom" (at 88.9 130.81 0) (effects (font (size 1.27 1.27)) hide))
  (property "Datasheet" "~" (at 88.9 130.81 0) (effects (font (size 1.27 1.27)) hide)) (pin "1"))

 (symbol (lib_id "Isolator:ADuM1201BR") (at 157.48 68.58 0) (mirror y) (unit 1) (in_bom yes) (on_board yes) (dnp no)
  (property "Reference" "U4" (at 157.48 55.88 0) (effects (font (size 1.27 1.27))))
  (property "Value" "ADuM1201BR" (at 157.48 58.42 0) (effects (font (size 1.27 1.27))))
  (property "Footprint" "Package_SO:SOIC-8_3.9x4.9mm_P1.27mm" (at 157.48 78.74 0) (effects (font (size 1.27 1.27) italic) hide))
  (property "Datasheet" "https://www.analog.com/static/imported-files/data_sheets/ADuM1200_1201.pdf" (at 157.48 71.12 0) (effects (font (size 1.27 1.27)) hide)) (pin "2") (pin "3") (pin "4") (pin "5") (pin "7") (pin "6") (pin "8") (pin "1"))

 (symbol (lib_id "Device:C") (at 121.92 68.58 0) (unit 1) (in_bom yes) (on_board yes) (dnp no) (fields_autoplaced)
  (property "Reference" "C2" (at 125.73 67.31 0) (effects (font (size 1.27 1.27)) (justify left)))
  (property "Value" "100n" (at 125.73 69.85 0) (effects (font (size 1.27 1.27)) (justify left)))
  (property "Footprint" "Capacitor_SMD:C_1206_3216Metric_Pad1.33x1.80mm_HandSolder" (at 122.8852 72.39 0) (effects (font (size 1.27 1.27)) hide))
  (property "Datasheet" "~" (at 121.92 68.58 0) (effects (font (size 1.27 1.27)) hide)) (pin "2") (pin "1"))

 (symbol (lib_id "Mechanical:MountingHole_Pad") (at 97.79 130.81 0) (unit 1) (in_bom yes) (on_board yes) (dnp no) (fields_autoplaced)
  (property "Reference" "H3" (at 100.33 128.905 0) (effects (font (size 1.27 1.27)) (justify left)))
  (property "Value" "MountingHole_Pad" (at 100.33 131.445 0) (effects (font (size 1.27 1.27)) (justify left) hide))
  (property "Footprint" "MountingHole:MountingHole_2.7mm_M2.5_Pad_TopOnly" (at 97.79 130.81 0) (effects (font (size 1.27 1.27)) hide))
  (property "Datasheet" "~" (at 97.79 130.81 0) (effects (font (size 1.27 1.27)) hide)) (pin "1"))

 (symbol (lib_id "power:GND2") (at 58.42 105.41 0) (mirror y) (unit 1) (in_bom yes) (on_board yes) (dnp no)
  (property "Reference" "#PWR01" (at 58.42 111.76 0) (effects (font (size 1.27 1.27)) hide))
  (property "Value" "GND2" (at 58.42 110.49 0) (effects (font (size 1.27 1.27))))
  (property "Footprint" "" (at 58.42 105.41 0) (effects (font (size 1.27 1.27)) hide))
  (property "Datasheet" "" (at 58.42 105.41 0) (effects (font (size 1.27 1.27)) hide)) (pin "1"))

 (symbol (lib_id "power:GND") (at 175.26 99.06 0) (unit 1) (in_bom yes) (on_board yes) (dnp no)
  (property "Reference" "#PWR010" (at 175.26 105.41 0) (effects (font (size 1.27 1.27)) hide))
  (property "Value" "GND" (at 175.387 103.4542 0) (effects (font (size 1.27 1.27))))
  (property "Footprint" "" (at 175.26 99.06 0) (effects (font (size 1.27 1.27)) hide))
  (property "Datasheet" "" (at 175.26 99.06 0) (effects (font (size 1.27 1.27)) hide)) (pin "1"))

 (symbol (lib_id "Connector_Generic:Conn_01x03") (at 212.09 116.84 270) (unit 1) (in_bom yes) (on_board yes) (dnp no)
  (property "Reference" "J2" (at 216.662 113.5888 90) (effects (font (size 1.27 1.27)) (justify left)))
  (property "Value" "Debug2" (at 216.662 115.9002 90) (effects (font (size 1.27 1.27)) (justify left)))
  (property "Footprint" "Connector_PinHeader_2.54mm:PinHeader_1x03_P2.54mm_Vertical" (at 212.09 116.84 0) (effects (font (size 1.27 1.27)) hide))
  (property "Datasheet" "~" (at 212.09 116.84 0) (effects (font (size 1.27 1.27)) hide)) (pin "1") (pin "2") (pin "3"))

 (symbol (lib_id "power:GND2") (at 81.28 139.7 0) (mirror y) (unit 1) (in_bom yes) (on_board yes) (dnp no)
  (property "Reference" "#PWR08" (at 81.28 146.05 0) (effects (font (size 1.27 1.27)) hide))
  (property "Value" "GND2" (at 81.28 144.78 0) (effects (font (size 1.27 1.27))))
  (property "Footprint" "" (at 81.28 139.7 0) (effects (font (size 1.27 1.27)) hide))
  (property "Datasheet" "" (at 81.28 139.7 0) (effects (font (size 1.27 1.27)) hide)) (pin "1"))

 (symbol (lib_id "power:GND") (at 198.12 135.89 0) (unit 1) (in_bom yes) (on_board yes) (dnp no)
  (property "Reference" "#PWR02" (at 198.12 142.24 0) (effects (font (size 1.27 1.27)) hide))
  (property "Value" "GND" (at 198.247 140.2842 0) (effects (font (size 1.27 1.27))))
  (property "Footprint" "" (at 198.12 135.89 0) (effects (font (size 1.27 1.27)) hide))
  (property "Datasheet" "" (at 198.12 135.89 0) (effects (font (size 1.27 1.27)) hide)) (pin "1"))

 (symbol (lib_id "power:GND2") (at 121.92 77.47 0) (unit 1) (in_bom yes) (on_board yes) (dnp no) (fields_autoplaced)
  (property "Reference" "#PWR05" (at 121.92 83.82 0) (effects (font (size 1.27 1.27)) hide))
  (property "Value" "GND2" (at 121.92 82.55 0) (effects (font (size 1.27 1.27))))
  (property "Footprint" "" (at 121.92 77.47 0) (effects (font (size 1.27 1.27)) hide))
  (property "Datasheet" "" (at 121.92 77.47 0) (effects (font (size 1.27 1.27)) hide)) (pin "1"))

 (symbol (lib_id "MCU_RaspberryPi_and_Boards:Pico") (at 212.09 76.2 0) (unit 1) (in_bom yes) (on_board yes) (dnp no)
  (property "Reference" "U2" (at 212.09 45.72 0) (effects (font (size 1.27 1.27))))
  (property "Value" "Pico Secondary" (at 212.09 48.26 0) (effects (font (size 1.27 1.27))))
  (property "Footprint" "MCU_RaspberryPi_and_Boards:RPi_Pico_SMD_Nohole" (at 212.09 76.2 90) (effects (font (size 1.27 1.27)) hide))
  (property "Datasheet" "" (at 212.09 76.2 0) (effects (font (size 1.27 1.27)) hide)) (pin "1") (pin "10") (pin "11") (pin "12") (pin "13") (pin "14") (pin "15") (pin "16") (pin "17") (pin "18") (pin "19") (pin "2") (pin "20") (pin "21") (pin "22") (pin "23") (pin "24") (pin "25") (pin "26") (pin "27") (pin "28") (pin "29") (pin "3") (pin "30") (pin "31") (pin "32") (pin "33") (pin "34") (pin "35") (pin "36") (pin "37") (pin "38") (pin "39") (pin "4") (pin "40") (pin "41") (pin "42") (pin "43") (pin "5") (pin "6") (pin "7") (pin "8") (pin "9"))

 (symbol (lib_id "power:GND") (at 236.22 90.17 0) (unit 1) (in_bom yes) (on_board yes) (dnp no)
  (property "Reference" "#PWR09" (at 236.22 96.52 0) (effects (font (size 1.27 1.27)) hide))
  (property "Value" "GND" (at 236.347 94.5642 0) (effects (font (size 1.27 1.27))))
  (property "Footprint" "" (at 236.22 90.17 0) (effects (font (size 1.27 1.27)) hide))
  (property "Datasheet" "" (at 236.22 90.17 0) (effects (font (size 1.27 1.27)) hide)) (pin "1"))

 (symbol (lib_id "power:GND2") (at 88.9 139.7 0) (mirror y) (unit 1) (in_bom yes) (on_board yes) (dnp no)
  (property "Reference" "#PWR03" (at 88.9 146.05 0) (effects (font (size 1.27 1.27)) hide))
  (property "Value" "GND2" (at 88.9 144.78 0) (effects (font (size 1.27 1.27))))
  (property "Footprint" "" (at 88.9 139.7 0) (effects (font (size 1.27 1.27)) hide))
  (property "Datasheet" "" (at 88.9 139.7 0) (effects (font (size 1.27 1.27)) hide)) (pin "1"))

 (symbol (lib_id "power:GND") (at 190.5 135.89 0) (unit 1) (in_bom yes) (on_board yes) (dnp no)
  (property "Reference" "#PWR04" (at 190.5 142.24 0) (effects (font (size 1.27 1.27)) hide))
  (property "Value" "GND" (at 190.627 140.2842 0) (effects (font (size 1.27 1.27))))
  (property "Footprint" "" (at 190.5 135.89 0) (effects (font (size 1.27 1.27)) hide))
  (property "Datasheet" "" (at 190.5 135.89 0) (effects (font (size 1.27 1.27)) hide)) (pin "1"))

 (symbol (lib_id "Connector:USB_A") (at 180.34 128.27 90) (unit 1) (in_bom yes) (on_board yes) (dnp no) (fields_autoplaced)
  (property "Reference" "J4" (at 171.45 127 90) (effects (font (size 1.27 1.27)) (justify left)))
  (property "Value" "Mouse In" (at 171.45 129.54 90) (effects (font (size 1.27 1.27)) (justify left)))
  (property "Footprint" "Connector_USB:USB_A_Molex_67643_Horizontal" (at 181.61 124.46 0) (effects (font (size 1.27 1.27)) hide))
  (property "Datasheet" " ~" (at 181.61 124.46 0) (effects (font (size 1.27 1.27)) hide)) (pin "1") (pin "2") (pin "3") (pin "4") (pin "5"))

 (symbol (lib_id "Device:C") (at 181.61 57.15 90) (unit 1) (in_bom yes) (on_board yes) (dnp no)
  (property "Reference" "C1" (at 186.69 55.88 90) (effects (font (size 1.27 1.27)) (justify left)))
  (property "Value" "100n" (at 186.69 53.34 90) (effects (font (size 1.27 1.27)) (justify left)))
  (property "Footprint" "Capacitor_SMD:C_1206_3216Metric_Pad1.33x1.80mm_HandSolder" (at 185.42 56.1848 0) (effects (font (size 1.27 1.27)) hide))
  (property "Datasheet" "~" (at 181.61 57.15 0) (effects (font (size 1.27 1.27)) hide)) (pin "2") (pin "1"))

 (sheet_instances (path "" (page "1"))))
